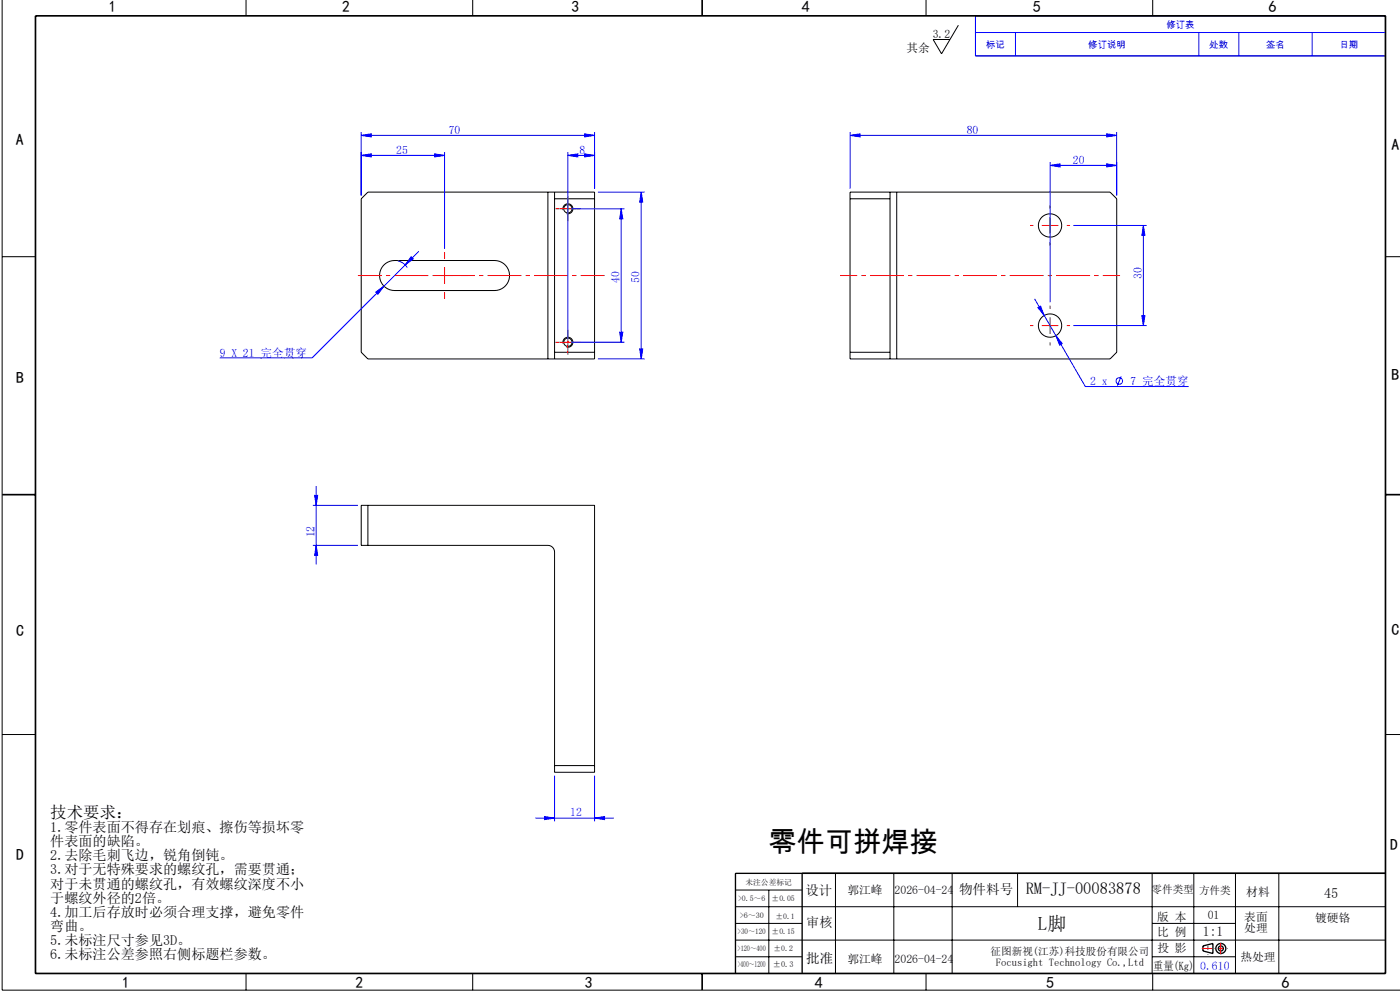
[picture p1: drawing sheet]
<svg xmlns="http://www.w3.org/2000/svg" width="420mm" height="297mm" viewBox="0 0 420 297" stroke-linecap="round" stroke-linejoin="round" font-family="sans-serif">
<g fill="none" stroke="#000" stroke-width=".3">
<path d="M.6 0v296.7h419.4M73.8 0v4.7M141.8 0v4.7M277.8 0v4.7M345.8 0v4.7M287.5 7.6l-5 8.5-2.6-4.3h5.1M292.6 4.7h123v12h-123zM164.4 57.6h2M164.4 57.6h-54l-2 2v46l2 2h54M164.4 57.6v50M166.4 57.6h12v50h-12M166.4 59.6h12"/>
<path d="M166.4 57.6v50M255 59.6h12M267 57.6h2M267 57.6h-12v50h12M267 57.6v50M269 57.6h64l2 2v46l-2 2h-64M269 57.6v50M.6 76.9h10M115.1 79.5a4.5 4.5 0 0 1 3.3-1.4h30a4.5 4.5 0 0 1 4.5 4.5 4.5 4.5 0 0 1-4.5 4.5h-30a4.5 4.5 0 0 1-4.2-2.7 4.5 4.5 0 0 1 .9-4.9zM168.9 63a1.5 1.5 0 0 1 1.3-1.9 1.5 1.5 0 0 1 1.7 1.6 1.5 1.5 0 0 1-1.9 1.3M415.6 76.9h4.4M164.4 107.6h2"/>
<path d="M166.4 105.6h12M168.9 103a1.5 1.5 0 0 1 1.3-1.9 1.5 1.5 0 0 1 1.7 1.6 1.5 1.5 0 0 1-1.9 1.3M255 105.6h12M267 107.6h2M108.4 151.4h70v80h-12v-66a2 2 0 0 0-2-2h-56zM110.4 151.4v12M.6 220.1h10M166.4 229.4h12M415.6 220.1h4.4M220.6 271.7h195M220.6 276.7h20M220.6 266.7h20"/>
<path d="M230.6 266.7v25M250.6 261.7v30M268.1 261.7v30M285.6 261.7v30M305.3 261.7v10M345.6 261.7v30M345.6 276.7h25M358.1 261.7v30M370.6 261.7v30M383.6 261.7v30M73.8 291.7v5M141.8 291.7v5"/>
<path d="M220.6 281.7h195M220.6 286.7h20M277.8 291.7v5M345.6 286.7h25M345.8 291.7v5"/>
<circle cx="170.4" cy="62.6" r="1.25"/>
<circle cx="315" cy="67.6" r="3.5"/>
<circle cx="315" cy="97.6" r="3.5"/>
<circle cx="170.4" cy="102.6" r="1.25"/>
</g>
<g fill="none" stroke="#00f" stroke-width=".3">
<path d="M292.6 4.7h123v12h-123zM292.6 9.7h123M304.6 9.7v7M359.6 9.7v7M371.6 9.7v7M393.6 9.7v7M108.4 39.6v19M178.4 39.6v17M255 39.6v17M335 39.6v19M108.4 40.6l3-.5v.9zM108.4 46.6l3-.5v.9z"/>
<path d="M108.4 40.6h70M108.4 46.6h25M130.4 46.1l3 .5-3 .4zM133.4 45.6v29M170.4 46.6l3-.5v.9zM170.4 46.6h8M170.4 45.6v56M175.4 46.1l3 .5-3 .4zM175.4 40.1l3 .5-3 .4zM179.4 57.6h14M192.4 57.6l.4 3h-.9zM192.4 57.6v50"/>
<path d="M255 40.6l3-.5v.9zM255 40.6h80M315 49.6l3-.5v.9zM315 48.6v42M315 49.6h20M332 40.1l3 .5-3 .4zM332 49.1l3 .5-3 .4zM119.3 78.2l1.8 .8 1.1 1.2M123.4 77l.6 .6-2.4 1.8zM125.6 75.3l-10.4 10.5M171.4 62.6h16M186.4 62.6l.4 3h-.9z"/>
<path d="M186.4 62.6v40M322 67.6h22M343 67.6l.5 3h-.9zM343 67.6v30M112.7 87.5l2.5-1.7-1.8 2.4zM115.2 85.8l-21.6 21.5h-27.7M185.9 99.6h.9l-.4 3zM310.4 89.6l6.4 11M311.4 92.2l.8-.5 1.1 2.8zM322 97.6h22M342.6 94.6h.9l-.5 3zM171.4 102.6h16"/>
<path d="M179.4 107.6h14M191.9 104.6h.9l-.4 3zM316.8 100.6l1.9 2.4-.8 .4zM316.8 100.6l8.8 15.2h31M336.3 112.8l-1.1 2.8M93.9 151.4h13.5M94.4 148.4h.9l-.4 3zM94.9 145.7v23.5M93.9 163.4h13.5M94.9 163.4l.4 3h-.9zM166.4 232.4v13.8M178.4 232.4v13.8"/>
<path d="M160.6 245.2h23.5M163.4 244.7l3 .5-3 .4zM178.4 245.2l3-.5v.9z"/>
<circle cx="335.8" cy="114.2" r=".98"/>
</g>
<g fill="none" stroke="#000" stroke-width=".4">
<path d="M240.6 261.7v30M415.6 261.7h-195v30M360.9 283.5l3-.7v3l-3-.8z"/>
<circle cx="366.2" cy="284.3" r="1.5"/>
<circle cx="366.2" cy="284.3" r=".75"/>
</g>
<g fill="none" stroke="#f00" stroke-width=".3" stroke-dasharray="10.2 1.3 1.3 1.3" stroke-linecap="butt">
<path d="M133.4 77.6v-2M167.9 62.6h-1.3M170.4 60.1v-1.3M170.4 65.1v1.2M172.9 62.6h1.2M310 67.6h-1M315 62.6v-1M315 72.6v1M320 67.6h1M128.4 82.6h-2M133.4 87.6v2M138.4 82.6h2"/>
<path d="M310 97.6h-1M315 92.6v-1M320 97.6h1M167.9 102.6h-1.3M170.4 100.1v-1.3M170.4 105.1v1.2M172.9 102.6h1.2M315 102.6v1"/>
</g>
<path d="M167.9 62.6h5M170.4 60.1v5M312.5 67.6h5M315 65.1v5M130.9 82.6h5M133.4 80.1v5M312.5 97.6h5M315 95.1v5M167.9 102.6h5M170.4 100.1v5" fill="none" stroke="#f00" stroke-width=".3"/>
<path d="M107.4 82.6h74" fill="none" stroke="#f00" stroke-width=".3" stroke-dasharray="10.2 1.3 1.3 1.3" stroke-dashoffset="3" stroke-linecap="butt"/>
<path d="M252 82.6h84" fill="none" stroke="#f00" stroke-width=".3" stroke-dasharray="10.2 1.3 1.3 1.3" stroke-dashoffset="5" stroke-linecap="butt"/>
<path d="M210.6 0v4.7M10.6 4.7h405v287h-405zM.6 148.2h10M415.6 148.2h4.4M210.6 291.7v5" fill="none" stroke="#000" stroke-width=".5"/>
<path d="M364.2 284.3h4.1" fill="none" stroke="#f00" stroke-width=".3" stroke-dasharray="6.3 1.3 1.3 1.3" stroke-dashoffset="6.2" stroke-linecap="butt"/>
<path d="M362.4 281.9v4.3" fill="none" stroke="#f00" stroke-width=".3" stroke-dasharray="6.3 1.3 1.3 1.3" stroke-dashoffset="6.1" stroke-linecap="butt"/>
<path d="M360.5 284.3h3.2M366.2 282.5v3.5" fill="none" stroke="#f00" stroke-width=".3" stroke-dasharray="6.3 1.3 1.3 1.3" stroke-linecap="butt"/>
<g fill="#00f">
<path d="M175.4 40.1l3 .5-3 .4zM108.4 40.6l3-.5v.9zM130.4 46.1l3 .5-3 .4zM108.4 46.6l3-.5v.9z"/>
<path d="M170.4 46.6l3-.5v.9zM175.4 46.1l3 .5-3 .4zM123.4 77l-1.8 2.4 2.4-1.8zM112.7 87.5l.7 .7 1.8-2.4zM255 40.6l3-.5v.9zM332 40.1l3 .5-3 .4zM315 49.6l3-.5v.9zM332 49.1l3 .5-3 .4zM311.4 92.2l1.9 2.3-1.1-2.8zM316.8 100.6l1.1 2.8 .8-.4zM163.4 244.7l3 .5-3 .4zM178.4 245.2l3-.5v.9z"/>
<path d="M186.4 62.6l.4 3h-.9zM185.9 99.6h.9l-.4 3zM192.4 57.6l.4 3h-.9zM191.9 104.6h.9l-.4 3zM343 67.6l.5 3h-.9zM342.6 94.6h.9l-.5 3zM94.4 148.4h.9l-.4 3zM94.9 163.4l.4 3h-.9z"/>
</g>
<text font-size="8.5" x="230.5" y="255.3">零件可拼焊接</text>
<text font-size="5.6" x="311.4" y="278.7">L脚</text>
<g font-size="4.9">
<text x="15.1" y="245">技术要求：</text>
<text x="307.7" y="268">RM-JJ-00083878</text>
</g>
<g font-size="4.8">
<text x="32.7" y="3.6">1</text>
<text x="102.6" y="3.6">2</text>
<text x="171.4" y="3.6">3</text>
<text x="240.5" y="3.6">4</text>
<text x="310" y="3.7">5</text>
<text x="380.5" y="3.5">6</text>
<text x="4.8" y="43.5">A</text>
<text x="417.5" y="45.1">A</text>
<text x="4.8" y="114.9">B</text>
<text x="417.5" y="114">B</text>
<text x="4.8" y="190.7">C</text>
<text x="417.5" y="190.2">C</text>
<text x="4.8" y="257.6">D</text>
<text x="417.1" y="254.7">D</text>
<text x="36.6" y="296.1">1</text>
<text x="106.6" y="296.1">2</text>
<text x="175.4" y="296.1">3</text>
<text x="244.5" y="296.1">4</text>
<text x="313.9" y="296.2">5</text>
<text x="384.5" y="296">6</text>
</g>
<g font-size="4.2">
<text x="15.1" y="249.4">1.零件表面不得存在划痕、擦伤等损坏零</text>
<text x="15.1" y="253.6">件表面的缺陷。</text>
<text x="15.1" y="257.8">2.去除毛刺飞边，锐角倒钝。</text>
<text x="15.1" y="262.1">3.对于无特殊要求的螺纹孔，需要贯通；</text>
<text x="15.1" y="266.3">对于未贯通的螺纹孔，有效螺纹深度不小</text>
<text x="397.2" y="269.1">45</text>
<text x="15.1" y="270.5">于螺纹外径的2倍。</text>
<text x="15.1" y="274.8">4.加工后存放时必须合理支撑，避免零件</text>
<text x="15.1" y="279">弯曲。</text>
<text x="15.1" y="283.2">5.未标注尺寸参见3D。</text>
<text x="15.1" y="287.5">6.未标注公差参照右侧标题栏参数。</text>
</g>
<g font-size="4.1">
<text x="241.7" y="268.4">设计</text>
<text x="287.7" y="268.1">物件料号</text>
<text x="241.9" y="277.9">审核</text>
<text x="360.9" y="280.7">1:1</text>
<text x="241.9" y="288.5">批准</text>
</g>
<g font-size="3.5">
<text x="279.8" y="11.3">3.2</text>
<text x="271.9" y="15.6">其余</text>
<text x="254.2" y="268.1">郭江峰</text>
<text x="268.4" y="268.1">2026-04-24</text>
<text x="373.9" y="268.5">材料</text>
<text x="347.2" y="275.9">版 本</text>
<text x="362.3" y="275.4">01</text>
<text x="373.3" y="275.9">表面</text>
<text x="347.2" y="280.4">比 例</text>
<text x="373.3" y="279.4">处理</text>
<text x="394.6" y="276.3">镀硬铬</text>
<text x="347.2" y="285.2">投 影</text>
<text x="254.2" y="288.5">郭江峰</text>
<text x="268.4" y="288.5">2026-04-24</text>
<text x="345.9" y="290.7">重量(Kg)</text>
<text x="372.1" y="288">热处理</text>
</g>
<g font-size="3.5" fill="#00f">
<text x="134.6" y="40.1">70</text>
<text x="290.1" y="40.1">80</text>
<text x="118.9" y="46.1">25</text>
<text x="173.8" y="46.1">8</text>
<text x="321.9" y="49.1">20</text>
<text x="342.5" y="83.6" transform="rotate(-90 342.5 83.6)">30</text>
<text x="185.9" y="84.7" transform="rotate(-90 185.9 84.7)">40</text>
<text x="191.9" y="84.7" transform="rotate(-90 191.9 84.7)">50</text>
<text x="65.9" y="106.9">9 X 21 完全贯穿</text>
<text x="327.1" y="115.4">2 x</text>
<text x="339.1" y="115.4">7 完全贯穿</text>
<text x="94.4" y="161.1" transform="rotate(-90 94.4 161.1)">12</text>
<text x="171.1" y="244.7">12</text>
<text x="360.1" y="290.7">0.610</text>
</g>
<g font-size="3.2">
<text x="345.5" y="267.6">零件类型</text>
<text x="359.7" y="267.8">方件类</text>
<text x="297.2" y="286.2">征图新视(江苏)科技股份有限公司</text>
<text x="298.8" y="289.4">Focusight Technology Co.,Ltd</text>
</g>
<g font-size="2.8" fill="#00f">
<text x="349.9" y="8.4">修订表</text>
<text x="295.8" y="14.4">标记</text>
<text x="326.5" y="14.4">修订说明</text>
<text x="362.8" y="14.4">处数</text>
<text x="379.8" y="14.4">签名</text>
<text x="401.8" y="14.4">日期</text>
</g>
<g font-size="2.5">
<text x="221.3" y="289.9">&gt;400～1200</text>
<text x="231.9" y="289.9">±0.3</text>
</g>
<g font-size="2.3">
<text x="223.6" y="265.1">未注公差标记</text>
<text x="221.4" y="270.1">&gt;0.5～6</text>
<text x="221.9" y="275.2">&gt;6～30</text>
<text x="231.5" y="270.1">±0.05</text>
<text x="232.6" y="275.3">±0.1</text>
<text x="221.3" y="280">&gt;30～120</text>
<text x="231.5" y="280">±0.15</text>
<text x="221.3" y="285.1">&gt;120～400</text>
<text x="232.1" y="285.1">±0.2</text>
</g>
</svg>
